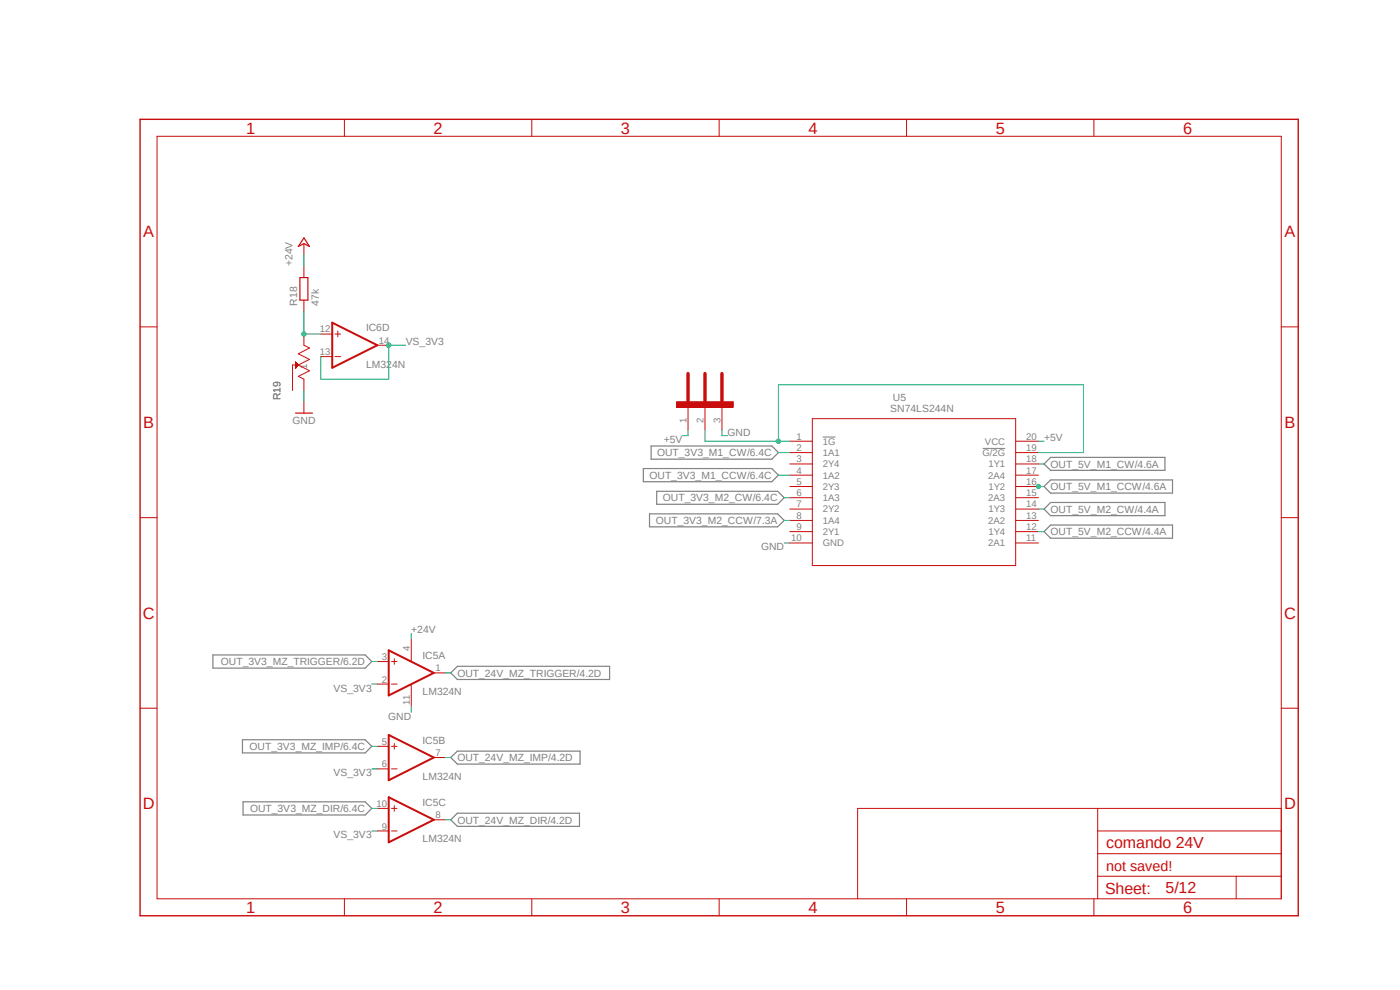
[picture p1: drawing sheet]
<svg xmlns="http://www.w3.org/2000/svg" width="297mm" height="210mm" viewBox="0 0 297 210" stroke-linecap="round" stroke-linejoin="round" font-family="sans-serif">
<path d="M29.2 25l246.6 169.8M275.8 25l-246.6 169.8" fill="none" stroke="#fff" stroke-width=".21"/>
<path d="M174.5 92.7h2.7M208.4 95.1h4.9" fill="none" stroke="#808080" stroke-width=".21"/>
<g fill="none" stroke="#808080" stroke-width=".25">
<path d="M136.5 99.4h27.2l1.4 1.4-1.4 1.4h-27.2zM138.1 94.6h25.6l1.4 1.4-1.4 1.4h-25.6zM221.5 98.4l1.4-1.4h24.2v2.8h-24.2zM137.8 109h27.2l1.4 1.4-1.4 1.4h-27.2zM139.3 104.2h25.7l1.4 1.4-1.4 1.4h-25.7zM221.5 108l1.4-1.4h24.2v2.8h-24.2zM221.5 103.2l1.4-1.4h25.9v2.8h-25.9zM221.5 112.8l1.4-1.4h25.9v2.8h-25.9zM45.2 138.9h32.3l1.4 1.4-1.4 1.4h-32.3zM51.4 156.9h26.1l1.4 1.4-1.4 1.4h-26.1zM97 141.4h32.3v2.7h-32.3l-1.4-1.4zM51.6 170.1h25.9l1.4 1.4-1.4 1.4h-25.9z"/>
<path d="M95.6 160.7l1.4-1.4h26.1v2.8h-26.1zM97 172.5h25.9v2.8h-25.9l-1.4-1.4z"/>
</g>
<g fill="none" stroke="#c90d0c" stroke-width=".21">
<path d="M33.3 28.9h238.5v161.8h-238.5zM73.1 25.3v3.6M112.8 25.3v3.6M152.6 25.3v3.6M192.3 25.3v3.6M232.1 25.3v3.6M64.5 51.7v2.4M64.5 56.5v2.4M29.7 69.3h3.6M62.7 76.8l.6 .6M62.7 76.8v1.2M62.7 78v.1"/>
<path d="M62.7 78h.1M62.7 77.9h.2M62.7 77.8h.2M62.7 77.6h.4M62.7 77.6h.5M62.7 77.4h.5M62.7 77.3h.5M62.7 77.2h.4M62.7 77.2h.3M62.7 77.1h.3M62.7 77l.2 .1M62.7 77h.2"/>
<path d="M62.7 77h.1M62.7 76.9h.1M62.8 77.9h-.1M63 77.7h-.3M63.2 77.5h-.5M63.3 77.4l2.4 1.3-2.4 1.1 1.2 .6v2.4M63.3 77.4h-1.2v5.4M63.3 77.4l-.6 .6M64.5 63.7v2.3M64.5 70.9v2.3l1.2 .6-2.4 1.3 2.4 1.1-2.4 1.2M68.1 70.9h2.4M68.1 75.6h2.4"/>
<path d="M71.1 70.9h1.2M71.1 75.6h1.2M71.7 70.2v1.3M80.1 73.2h2.4M271.8 69.3h3.6M64.5 85.2v2.4M167.6 93.6h4.7M167.6 96h4.7M167.6 98.4h4.7M172.3 88.8h43.2v31.2h-43.2zM215.5 93.6h4.8M215.5 96h4.8"/>
<path d="M215.5 98.4h4.8M29.7 109.8h3.6M167.6 100.8h4.7M167.6 103.2h4.7M167.6 105.6h4.7M167.6 108h4.7M167.6 110.4h4.7M167.6 112.8h4.7M167.6 115.2h4.7M215.5 100.8h4.8M215.5 103.2h4.8M215.5 105.6h4.8"/>
<path d="M215.5 108h4.8M215.5 110.4h4.8M215.5 112.8h4.8M215.5 115.2h4.8M271.8 109.8h3.6M83.7 139.7v1.2M87.2 135.6v4.7M29.7 150.2h3.6M80.1 140.3h2.4M80.1 145.1h2.4M80.1 158.3h2.4M83.1 140.3h1.1"/>
<path d="M83.1 145.1h1.1M83.1 158.3h1.1M83.7 157.7v1.2M87.2 145.1v4.8M92 142.7h2.4M271.8 150.2h3.6M80.1 171.5h2.4M80.1 176.3h2.4M80.1 163.1h2.4M83.1 171.5h1.1M83.1 176.3h1.1M83.1 163.1h1.1"/>
<path d="M83.7 170.9v1.2M92 160.7h2.4M92 173.9h2.4M232.9 171.5v19.2M232.9 176.3h38.9M271.8 171.5h-89.9v19.2M73.1 190.7v3.6M112.8 190.7v3.6M152.6 190.7v3.6M192.3 190.7v3.6M232.1 190.7v3.6M232.9 185.9h38.9"/>
<path d="M232.9 181.1h38.9M262.3 185.9v4.8"/>
</g>
<path d="M29.7 25.3h245.7v169h-245.7z" fill="none" stroke="#c90d0c" stroke-width=".3"/>
<path d="M70.5 68.5l9.6 4.7-9.6 4.8zM82.5 138l9.5 4.7-9.5 4.8zM82.5 155.9l9.5 4.8-9.5 4.8zM82.5 169.1l9.5 4.8-9.5 4.8z" fill="none" stroke="#c90d0c" stroke-width=".42"/>
<path d="M63.6 58.9h1.7v4.8h-1.7zM64.5 50.5l1.2 1.8-1.2-.6-1.2 .6zM62.7 87.6h3.6" fill="none" stroke="#c90d0c" stroke-width=".25"/>
<path d="M143.6 85.2h12v1.2h-12z" fill-rule="evenodd" fill="#c90d0c"/>
<path d="M143.6 85.2h12v1.2h-12zM146 86.4v4.8M149.6 86.4v4.8M153.2 86.4v4.8" fill="none" stroke="#c90d0c" stroke-width=".21"/>
<path d="M146 79.2v6M149.6 79.2v6M153.2 79.2v6" fill="none" stroke="#c90d0c" stroke-width=".72"/>
<path d="M64.5 54.1v2.4M86.1 73.2h-3.6v7.2h-14.4v-4.8M64.5 82.8v2.4M153.2 91.2v1.2h1.1M166.4 115.2h1.2M87.2 134.4v1.2M78.9 145.1h1.2M87.2 149.9v1.2M78.9 163.1h1.2M78.9 176.3h1.2" fill="none" stroke="#0dab76" stroke-width=".21"/>
<circle cx="82.5" cy="73.2" r=".46" fill="#0dab76"/>
<g fill="none" stroke="#0dab76" stroke-width=".21">
<path d="M64.5 66v4.9h3.6M78.9 140.3h1.2M78.9 158.3h1.2M94.4 142.7h1.2M78.9 171.5h1.2M94.4 160.7h1.2M94.4 173.9h1.2"/>
<circle cx="82.5" cy="73.2" r=".46"/>
</g>
<circle cx="64.5" cy="70.9" r=".46" fill="#0dab76"/>
<g fill="none" stroke="#0dab76" stroke-width=".21">
<path d="M146 91.2v1.2h-1.2M165.1 96h2.5M220.3 93.6h1.2M220.3 98.4h1.2M165.1 100.8h2.5M220.3 103.2h1.2"/>
<circle cx="64.5" cy="70.9" r=".46"/>
</g>
<circle cx="220.3" cy="103.2" r=".46" fill="#0dab76"/>
<g fill="none" stroke="#0dab76" stroke-width=".21">
<path d="M149.6 91.2v2.4h18M165.1 93.6v-12h64.8v14.4h-9.6M166.4 105.6h1.2M166.4 110.4h1.2M220.3 108h1.2M220.3 112.8h1.2"/>
<circle cx="220.3" cy="103.2" r=".46"/>
</g>
<circle cx="165.1" cy="93.6" r=".46" fill="#0dab76"/>
<circle cx="165.1" cy="93.6" r=".46" fill="none" stroke="#0dab76" stroke-width=".21"/>
<g font-size="3.5" fill="#c90d0c">
<text x="52.2" y="28.3">1</text>
<text x="91.9" y="28.3">2</text>
<text x="131.7" y="28.3">3</text>
<text x="171.5" y="28.3">4</text>
<text x="211.2" y="28.3">5</text>
<text x="251" y="28.3">6</text>
<text x="30.4" y="50.4">A</text>
<text x="272.5" y="50.4">A</text>
<text x="30.4" y="90.8">B</text>
<text x="272.5" y="90.8">B</text>
<text x="30.3" y="131.2">C</text>
<text x="272.4" y="131.2">C</text>
<text x="30.3" y="171.7">D</text>
<text x="272.4" y="171.7">D</text>
<text x="52.2" y="193.7">1</text>
<text x="91.9" y="193.7">2</text>
<text x="131.7" y="193.7">3</text>
<text x="171.5" y="193.7">4</text>
<text x="211.2" y="193.7">5</text>
<text x="251" y="193.7">6</text>
</g>
<g font-size="3.4" fill="#c90d0c">
<text x="234.7" y="179.9">comando 24V</text>
<text x="234.4" y="189.6">Sheet:</text>
<text x="247.3" y="189.5">5/12</text>
</g>
<text font-size="3" fill="#c90d0c" x="234.7" y="184.7">not saved!</text>
<g font-size="2.2" fill="#808080">
<text x="62.1" y="56.5" transform="rotate(-90 62.1 56.5)">+24V</text>
<text x="63.1" y="64.9" transform="rotate(-90 63.1 64.9)">R18</text>
<text x="67.6" y="64.9" transform="rotate(-90 67.6 64.9)">47k</text>
<text x="77.7" y="70.2">IC6D</text>
<text x="86.1" y="73.2">VS_3V3</text>
<text x="77.7" y="78">LM324N</text>
<text x="59.5" y="84.9" transform="rotate(-90 59.5 84.9)">R19</text>
<text x="188.8" y="87.4">SN74LS244N</text>
<text x="189.4" y="85">U5</text>
<text x="62.1" y="90">GND</text>
<text x="140.8" y="94">+5V</text>
<text x="154.3" y="92.4">GND</text>
<text x="137.8" y="101.6">OUT_3V3_M1_CCW/6.4C</text>
<text x="139.4" y="96.8">OUT_3V3_M1_CW/6.4C</text>
<text x="222.9" y="99.2">OUT_5V_M1_CW/4.6A</text>
<text x="140.6" y="106.4">OUT_3V3_M2_CW/6.4C</text>
<text x="222.9" y="104">OUT_5V_M1_CCW/4.6A</text>
<text x="139.1" y="111.2">OUT_3V3_M2_CCW/7.3A</text>
<text x="222.9" y="108.8">OUT_5V_M2_CW/4.4A</text>
<text x="222.9" y="113.6">OUT_5V_M2_CCW/4.4A</text>
<text x="161.5" y="116.8">GND</text>
<text x="87.2" y="134.4">+24V</text>
<text x="46.9" y="141.1">OUT_3V3_MZ_TRIGGER/6.2D</text>
<text x="89.7" y="139.7">IC5A</text>
<text x="97" y="143.6">OUT_24V_MZ_TRIGGER/4.2D</text>
<text x="70.7" y="146.7">VS_3V3</text>
<text x="89.7" y="147.5">LM324N</text>
<text x="82.3" y="152.7">GND</text>
<text x="53" y="159.1">OUT_3V3_MZ_IMP/6.4C</text>
<text x="89.7" y="157.7">IC5B</text>
<text x="97" y="161.5">OUT_24V_MZ_IMP/4.2D</text>
<text x="70.7" y="164.7">VS_3V3</text>
<text x="89.7" y="165.5">LM324N</text>
<text x="53" y="172.3">OUT_3V3_MZ_DIR/6.4C</text>
<text x="89.7" y="170.9">IC5C</text>
<text x="70.7" y="177.8">VS_3V3</text>
<text x="89.7" y="178.7">LM324N</text>
<text x="97" y="174.7">OUT_24V_MZ_DIR/4.2D</text>
</g>
<g font-size="2" fill="#808080">
<text x="67.9" y="70.5">12</text>
<text x="67.9" y="75.3">13</text>
<text x="80.4" y="72.9">14</text>
<text x="65.2" y="78.2" transform="rotate(-90 65.2 78.2)">1</text>
<text x="145.6" y="89.8" transform="rotate(-90 145.6 89.8)">1</text>
<text x="149.2" y="89.8" transform="rotate(-90 149.2 89.8)">2</text>
<text x="152.8" y="89.8" transform="rotate(-90 152.8 89.8)">3</text>
<text x="169" y="93.3">1</text>
<text x="169" y="95.7">2</text>
<text x="174.5" y="94.3">1G</text>
<text x="209" y="94.3">VCC</text>
<text x="217.7" y="95.7">19</text>
<text x="217.7" y="93.3">20 +5V</text>
<text x="169" y="98.1">3</text>
<text x="169" y="100.5">4</text>
<text x="174.5" y="96.7">1A1</text>
<text x="174.5" y="99.1">2Y4</text>
<text x="174.5" y="101.5">1A2</text>
<text x="208.4" y="96.7">G/2G</text>
<text x="209.6" y="101.5">2A4</text>
<text x="209.7" y="99.1">1Y1</text>
<text x="217.7" y="100.5">17</text>
<text x="217.7" y="98.1">18</text>
<text x="169" y="102.9">5</text>
<text x="169" y="105.3">6</text>
<text x="169" y="107.7">7</text>
<text x="174.5" y="103.9">2Y3</text>
<text x="174.5" y="106.3">1A3</text>
<text x="209.6" y="106.3">2A3</text>
<text x="209.7" y="103.9">1Y2</text>
<text x="217.7" y="107.7">14</text>
<text x="217.7" y="105.3">15</text>
<text x="217.7" y="102.9">16</text>
<text x="169" y="110.1">8</text>
<text x="169" y="112.4">9</text>
<text x="174.5" y="108.7">2Y2</text>
<text x="174.5" y="111.1">1A4</text>
<text x="174.5" y="113.5">2Y1</text>
<text x="209.6" y="111.1">2A2</text>
<text x="209.7" y="113.5">1Y4</text>
<text x="209.7" y="108.7">1Y3</text>
<text x="217.7" y="112.4">12</text>
<text x="217.7" y="110.1">13</text>
<text x="167.9" y="114.9">10</text>
<text x="174.5" y="115.9">GND</text>
<text x="209.6" y="115.9">2A1</text>
<text x="217.7" y="114.9">11</text>
<text x="81" y="140">3</text>
<text x="86.9" y="138.1" transform="rotate(-90 86.9 138.1)">4</text>
<text x="92.4" y="142.4">1</text>
<text x="81" y="144.8">2</text>
<text x="86.9" y="149.5" transform="rotate(-90 86.9 149.5)">11</text>
<text x="81" y="158">5</text>
<text x="92.4" y="160.4">7</text>
<text x="81" y="162.8">6</text>
<text x="79.8" y="171.2">10</text>
<text x="92.4" y="173.6">8</text>
<text x="81" y="176">9</text>
</g>
</svg>
